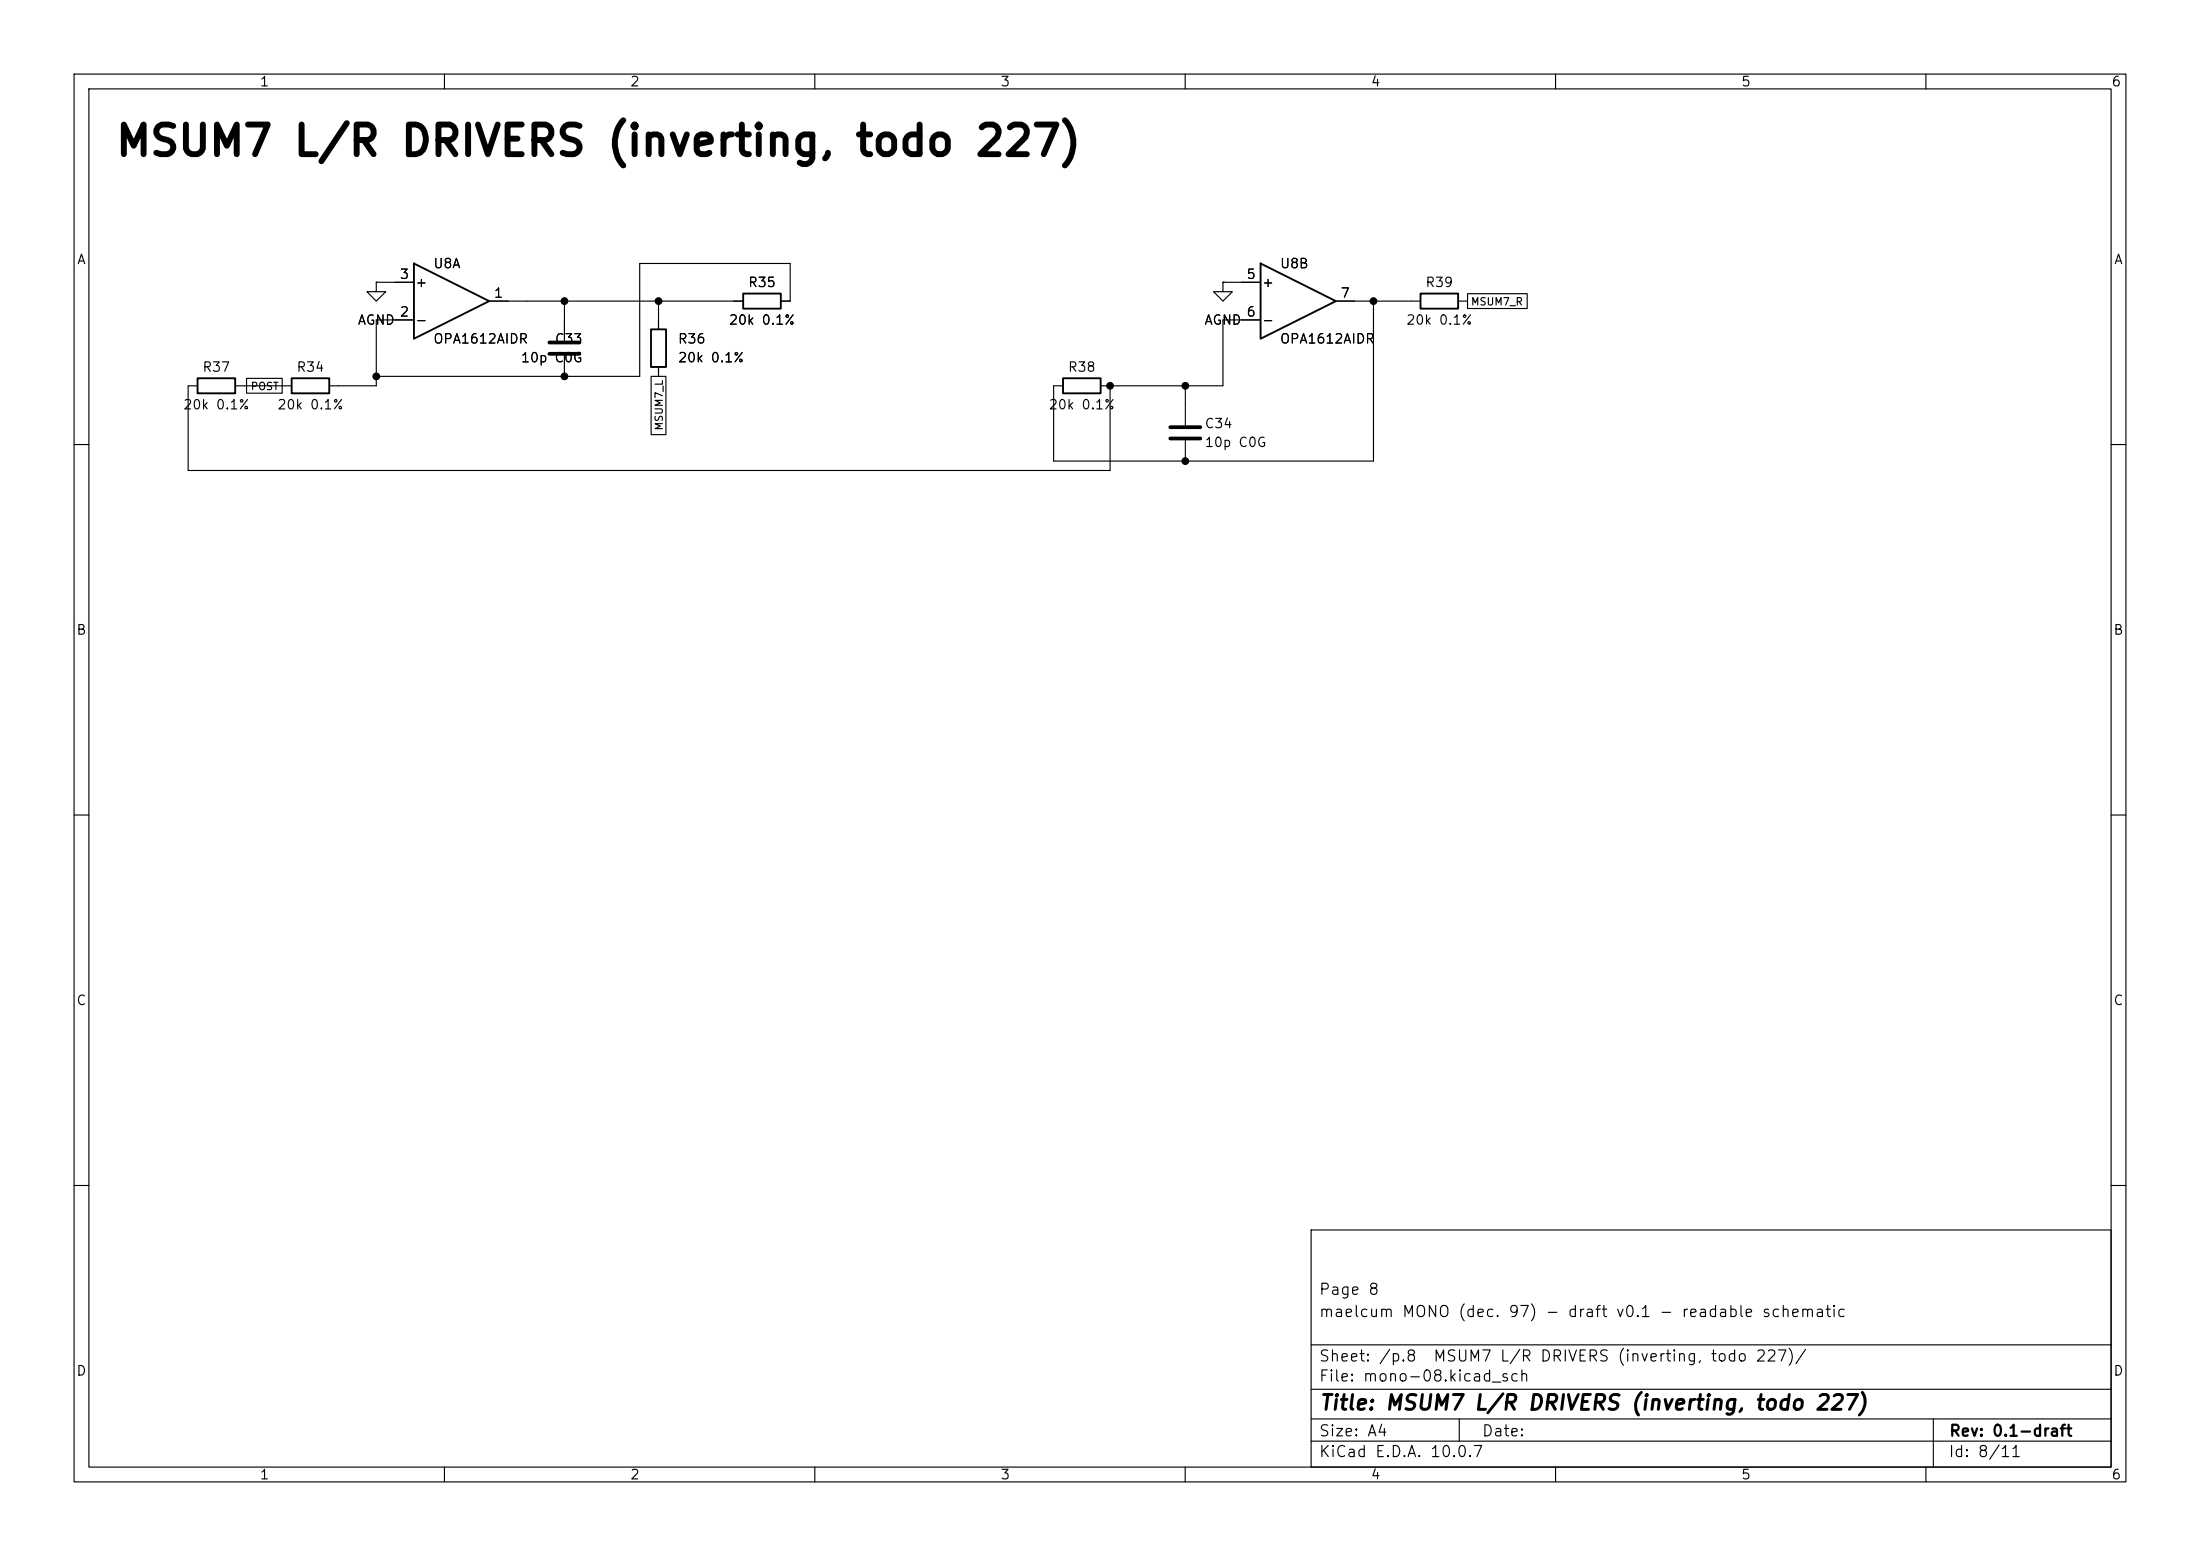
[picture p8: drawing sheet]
(kicad_sch
 (version 20260101)
 (generator "eeschema")
 (generator_version "10.0")
 (paper "A4")
 (title_block
  (title "MSUM7 L/R DRIVERS (inverting, todo 227)")
  (rev "0.1-draft")
  (comment 1 "maelcum MONO (dec. 97) - draft v0.1 - readable schematic")
  (comment 2 "Page 8"))
 (lib_symbols
  (symbol
   "Amplifier_Operational:OPA1612AxD"
   (pin_names
    (offset 0.127)) (exclude_from_sim no) (in_bom yes) (on_board yes)
   (in_pos_files yes)
   (duplicate_pin_numbers_are_jumpers no)
   (property
    "Reference"
    "U" (at 0 5.08 0) (show_name no) (do_not_autoplace no) (effects (font (size 1.27 1.27)) (justify left)))
   (property
    "Value"
    "OPA1612AxD" (at 0 -5.08 0) (show_name no) (do_not_autoplace no) (effects (font (size 1.27 1.27)) (justify left)))
   (property
    "Footprint"
    "" (at 0 0 0) (show_name no) (do_not_autoplace no) (hide yes) (effects (font (size 1.27 1.27))))
   (property
    "Datasheet"
    "http://www.ti.com/lit/ds/symlink/opa1612.pdf" (at 0 0 0) (show_name no) (do_not_autoplace no) (hide yes) (effects (font (size 1.27 1.27))))
   (property
    "Description"
    "Dual SoundPlus High Performance, Bipolar-Input Audio Operational Amplifiers, SOIC-8" (at 0 0 0) (show_name no) (do_not_autoplace no) (hide yes) (effects (font (size 1.27 1.27))))
   (property
    "ki_locked"
    "" (at 0 0 0) (show_name no) (do_not_autoplace no) (effects (font (size 1.27 1.27))))
   (property
    "ki_keywords"
    "dual opamp" (at 0 0 0) (show_name no) (do_not_autoplace no) (hide yes) (effects (font (size 1.27 1.27))))
   (property
    "ki_fp_filters"
    "SOIC*3.9x4.9mm*P1.27mm* DIP*W7.62mm* TO*99* OnSemi*Micro8* TSSOP*3x3mm*P0.65mm* TSSOP*4.4x3mm*P0.65mm* MSOP*3x3mm*P0.65mm* SSOP*3.9x4.9mm*P0.635mm* LFCSP*2x2mm*P0.5mm* *SIP* SOIC*5.3x6.2mm*P1.27mm*" (at 0 0 0) (show_name no) (do_not_autoplace no) (hide yes) (effects (font (size 1.27 1.27))))
   (symbol
    "OPA1612AxD_1_1"
    (polyline (pts (xy -5.08 5.08) (xy 5.08 0) (xy -5.08 -5.08) (xy -5.08 5.08)) (stroke (width 0.254) (type default)) (fill (type background)))
    (pin
    output
    line (at 7.62 0 180) (length 2.54) (name
    "" (effects (font (size 1.27 1.27)))) (number
    "1" (effects (font (size 1.27 1.27)))))
    (pin
    input
    line (at -7.62 -2.54 0) (length 2.54) (name
    "-" (effects (font (size 1.27 1.27)))) (number
    "2" (effects (font (size 1.27 1.27)))))
    (pin
    input
    line (at -7.62 2.54 0) (length 2.54) (name
    "+" (effects (font (size 1.27 1.27)))) (number
    "3" (effects (font (size 1.27 1.27))))))
   (symbol
    "OPA1612AxD_2_1"
    (polyline (pts (xy -5.08 5.08) (xy 5.08 0) (xy -5.08 -5.08) (xy -5.08 5.08)) (stroke (width 0.254) (type default)) (fill (type background)))
    (pin
    input
    line (at -7.62 2.54 0) (length 2.54) (name
    "+" (effects (font (size 1.27 1.27)))) (number
    "5" (effects (font (size 1.27 1.27)))))
    (pin
    input
    line (at -7.62 -2.54 0) (length 2.54) (name
    "-" (effects (font (size 1.27 1.27)))) (number
    "6" (effects (font (size 1.27 1.27)))))
    (pin
    output
    line (at 7.62 0 180) (length 2.54) (name
    "" (effects (font (size 1.27 1.27)))) (number
    "7" (effects (font (size 1.27 1.27))))))
   (symbol
    "OPA1612AxD_3_1"
    (pin
    power_in
    line (at -2.54 -7.62 90) (length 3.81) (name
    "V-" (effects (font (size 1.27 1.27)))) (number
    "4" (effects (font (size 1.27 1.27)))))
    (pin
    power_in
    line (at -2.54 7.62 270) (length 3.81) (name
    "V+" (effects (font (size 1.27 1.27)))) (number
    "8" (effects (font (size 1.27 1.27))))))
   (embedded_fonts no))
  (symbol
   "Device:C"
   (pin_numbers (hide yes))
   (pin_names
    (offset 0.254)) (exclude_from_sim no) (in_bom yes) (on_board yes)
   (in_pos_files yes)
   (duplicate_pin_numbers_are_jumpers no)
   (property
    "Reference"
    "C" (at 0.635 2.54 0) (show_name no) (do_not_autoplace no) (effects (font (size 1.27 1.27)) (justify left)))
   (property
    "Value"
    "C" (at 0.635 -2.54 0) (show_name no) (do_not_autoplace no) (effects (font (size 1.27 1.27)) (justify left)))
   (property
    "Footprint"
    "" (at 0.9652 -3.81 0) (show_name no) (do_not_autoplace no) (hide yes) (effects (font (size 1.27 1.27))))
   (property
    "Datasheet"
    "" (at 0 0 0) (show_name no) (do_not_autoplace no) (hide yes) (effects (font (size 1.27 1.27))))
   (property
    "Description"
    "Unpolarized capacitor" (at 0 0 0) (show_name no) (do_not_autoplace no) (hide yes) (effects (font (size 1.27 1.27))))
   (property
    "ki_keywords"
    "cap capacitor" (at 0 0 0) (show_name no) (do_not_autoplace no) (hide yes) (effects (font (size 1.27 1.27))))
   (property
    "ki_fp_filters"
    "C_*" (at 0 0 0) (show_name no) (do_not_autoplace no) (hide yes) (effects (font (size 1.27 1.27))))
   (symbol
    "C_0_1"
    (polyline (pts (xy -2.032 0.762) (xy 2.032 0.762)) (stroke (width 0.508) (type default)) (fill (type none)))
    (polyline (pts (xy -2.032 -0.762) (xy 2.032 -0.762)) (stroke (width 0.508) (type default)) (fill (type none))))
   (symbol
    "C_1_1"
    (pin
    passive
    line (at 0 3.81 270) (length 2.794) (name
    "" (effects (font (size 1.27 1.27)))) (number
    "1" (effects (font (size 1.27 1.27)))))
    (pin
    passive
    line (at 0 -3.81 90) (length 2.794) (name
    "" (effects (font (size 1.27 1.27)))) (number
    "2" (effects (font (size 1.27 1.27))))))
   (embedded_fonts no))
  (symbol
   "Device:R"
   (pin_numbers (hide yes))
   (pin_names
    (offset 0)) (exclude_from_sim no) (in_bom yes) (on_board yes)
   (in_pos_files yes)
   (duplicate_pin_numbers_are_jumpers no)
   (property
    "Reference"
    "R" (at 2.032 0 90) (show_name no) (do_not_autoplace no) (effects (font (size 1.27 1.27))))
   (property
    "Value"
    "R" (at 0 0 90) (show_name no) (do_not_autoplace no) (effects (font (size 1.27 1.27))))
   (property
    "Footprint"
    "" (at -1.778 0 90) (show_name no) (do_not_autoplace no) (hide yes) (effects (font (size 1.27 1.27))))
   (property
    "Datasheet"
    "" (at 0 0 0) (show_name no) (do_not_autoplace no) (hide yes) (effects (font (size 1.27 1.27))))
   (property
    "Description"
    "Resistor" (at 0 0 0) (show_name no) (do_not_autoplace no) (hide yes) (effects (font (size 1.27 1.27))))
   (property
    "ki_keywords"
    "R res resistor" (at 0 0 0) (show_name no) (do_not_autoplace no) (hide yes) (effects (font (size 1.27 1.27))))
   (property
    "ki_fp_filters"
    "R_*" (at 0 0 0) (show_name no) (do_not_autoplace no) (hide yes) (effects (font (size 1.27 1.27))))
   (symbol
    "R_0_1"
    (rectangle (start -1.016 -2.54) (end 1.016 2.54) (stroke (width 0.254) (type default)) (fill (type none))))
   (symbol
    "R_1_1"
    (pin
    passive
    line (at 0 3.81 270) (length 1.27) (name
    "" (effects (font (size 1.27 1.27)))) (number
    "1" (effects (font (size 1.27 1.27)))))
    (pin
    passive
    line (at 0 -3.81 90) (length 1.27) (name
    "" (effects (font (size 1.27 1.27)))) (number
    "2" (effects (font (size 1.27 1.27))))))
   (embedded_fonts no))
  (symbol
   "power:GND"
   (power global)
   (pin_numbers (hide yes))
   (pin_names
    (offset 0) (hide yes)) (exclude_from_sim no) (in_bom yes) (on_board yes)
   (in_pos_files yes)
   (duplicate_pin_numbers_are_jumpers no)
   (property
    "Reference"
    "#PWR" (at 0 -6.35 0) (show_name no) (do_not_autoplace no) (hide yes) (effects (font (size 1.27 1.27))))
   (property
    "Value"
    "GND" (at 0 -3.81 0) (show_name no) (do_not_autoplace no) (effects (font (size 1.27 1.27))))
   (property
    "Footprint"
    "" (at 0 0 0) (show_name no) (do_not_autoplace no) (hide yes) (effects (font (size 1.27 1.27))))
   (property
    "Datasheet"
    "" (at 0 0 0) (show_name no) (do_not_autoplace no) (hide yes) (effects (font (size 1.27 1.27))))
   (property
    "Description"
    "Power symbol creates a global label with name \"GND\" , ground" (at 0 0 0) (show_name no) (do_not_autoplace no) (hide yes) (effects (font (size 1.27 1.27))))
   (property
    "ki_keywords"
    "global power" (at 0 0 0) (show_name no) (do_not_autoplace no) (hide yes) (effects (font (size 1.27 1.27))))
   (symbol
    "GND_0_1"
    (polyline (pts (xy 0 0) (xy 0 -1.27) (xy 1.27 -1.27) (xy 0 -2.54) (xy -1.27 -1.27) (xy 0 -1.27)) (stroke (width 0) (type default)) (fill (type none))))
   (symbol
    "GND_1_1"
    (pin
    power_in
    line (at 0 0 270) (length 0) (name
    "" (effects (font (size 1.27 1.27)))) (number
    "1" (effects (font (size 1.27 1.27))))))
   (embedded_fonts no)))
 (text
  "MSUM7 L/R DRIVERS (inverting, todo 227)"
  (exclude_from_sim no)
  (at 15.24 21.59 0)
  (effects (font (size 4 4)
    (bold yes)) (justify left bottom)))
 (symbol
  (lib_id "Amplifier_Operational:OPA1612AxD")
  (at 60.96 40.64 0)
  (unit 1)
  (body_style 1)
  (exclude_from_sim no)
  (in_bom yes)
  (on_board yes)
  (dnp no)
  (property
   "Reference"
   "U8" (at 58.42 35.56 0) (effects (font (size 1.27 1.27)) (justify left)))
  (property
   "Value"
   "OPA1612AIDR" (at 58.42 45.72 0) (effects (font (size 1.27 1.27)) (justify left)))
  (property
   "Footprint"
   "Package_SO:SOIC-8_3.9x4.9mm_P1.27mm" (at 60.96 40.64 0) (effects (font (size 1.27 1.27)) (justify left) (hide yes)))
  (property
   "Datasheet"
   "" (at 60.96 40.64 0) (effects (font (size 1.27 1.27)) (justify left) (hide yes)))
  (property
   "Nota"
   "driver MSUM invertenti (F2)" (at 60.96 40.64 0) (effects (font (size 1.27 1.27)) (justify left) (hide yes)))
  (pin
   "1")
  (pin
   "2")
  (pin
   "3")
  (instances (project
    "mono" (path
    "/c7d9435a-3781-507c-b25a-db2d22f75bd0/c9d77b68-ea42-5e02-8d5f-3e7aee62ace7" (reference "U8") (unit 1)))))
 (wire
  (pts (xy 68.58 40.64) (xy 71.12 40.64))
  (stroke (width 0) (type default)))
 (symbol
  (lib_id "Device:C")
  (at 76.2 46.99 180)
  (unit 1)
  (body_style 1)
  (exclude_from_sim no)
  (in_bom yes)
  (on_board yes)
  (dnp no)
  (property
   "Reference"
   "C33" (at 78.74 45.72 0) (effects (font (size 1.27 1.27)) (justify left)))
  (property
   "Value"
   "10p C0G" (at 78.74 48.26 0) (effects (font (size 1.27 1.27)) (justify left)))
  (property
   "Footprint"
   "Capacitor_SMD:C_0805_2012Metric" (at 76.2 46.99 0) (effects (font (size 1.27 1.27)) (justify left) (hide yes)))
  (property
   "Datasheet"
   "" (at 76.2 46.99 0) (effects (font (size 1.27 1.27)) (justify left) (hide yes)))
  (property
   "Nota"
   "NOTA: Cf come i ricevitori a massa virtuale" (at 76.2 46.99 0) (effects (font (size 1.27 1.27)) (justify left) (hide yes)))
  (pin
   "1")
  (pin
   "2")
  (instances (project
    "mono" (path
    "/c7d9435a-3781-507c-b25a-db2d22f75bd0/c9d77b68-ea42-5e02-8d5f-3e7aee62ace7" (reference "C33") (unit 1)))))
 (symbol
  (lib_id "Device:R")
  (at 88.9 46.99 0)
  (unit 1)
  (body_style 1)
  (exclude_from_sim no)
  (in_bom yes)
  (on_board yes)
  (dnp no)
  (property
   "Reference"
   "R36" (at 91.44 45.72 0) (effects (font (size 1.27 1.27)) (justify left)))
  (property
   "Value"
   "20k 0.1%" (at 91.44 48.26 0) (effects (font (size 1.27 1.27)) (justify left)))
  (property
   "Footprint"
   "Resistor_SMD:R_0805_2012Metric" (at 88.9 46.99 0) (effects (font (size 1.27 1.27)) (justify left) (hide yes)))
  (property
   "Datasheet"
   "" (at 88.9 46.99 0) (effects (font (size 1.27 1.27)) (justify left) (hide yes)))
  (property
   "Nota"
   "R di somma lato sorgente (dec. 97)" (at 88.9 46.99 0) (effects (font (size 1.27 1.27)) (justify left) (hide yes)))
  (pin
   "1")
  (pin
   "2")
  (instances (project
    "mono" (path
    "/c7d9435a-3781-507c-b25a-db2d22f75bd0/c9d77b68-ea42-5e02-8d5f-3e7aee62ace7" (reference "R36") (unit 1)))))
 (symbol
  (lib_id "Device:R")
  (at 102.87 40.64 270)
  (unit 1)
  (body_style 1)
  (exclude_from_sim no)
  (in_bom yes)
  (on_board yes)
  (dnp no)
  (property
   "Reference"
   "R35" (at 102.87 38.1 90) (effects (font (size 1.27 1.27))))
  (property
   "Value"
   "20k 0.1%" (at 102.87 43.18 90) (effects (font (size 1.27 1.27))))
  (property
   "Footprint"
   "Resistor_SMD:R_0805_2012Metric" (at 102.87 40.64 0) (effects (font (size 1.27 1.27)) (justify left) (hide yes)))
  (property
   "Datasheet"
   "" (at 102.87 40.64 0) (effects (font (size 1.27 1.27)) (justify left) (hide yes)))
  (pin
   "1")
  (pin
   "2")
  (instances (project
    "mono" (path
    "/c7d9435a-3781-507c-b25a-db2d22f75bd0/c9d77b68-ea42-5e02-8d5f-3e7aee62ace7" (reference "R35") (unit 1)))))
 (wire
  (pts (xy 71.12 40.64) (xy 76.2 40.64))
  (stroke (width 0) (type default)))
 (wire
  (pts (xy 76.2 40.64) (xy 76.2 43.18))
  (stroke (width 0) (type default)))
 (wire
  (pts (xy 76.2 40.64) (xy 88.9 40.64))
  (stroke (width 0) (type default)))
 (wire
  (pts (xy 88.9 40.64) (xy 88.9 43.18))
  (stroke (width 0) (type default)))
 (wire
  (pts (xy 88.9 40.64) (xy 99.06 40.64))
  (stroke (width 0) (type default)))
 (junction
  (at 76.2 40.64)
  (diameter 0)
  (color 0 0 0 0))
 (junction
  (at 88.9 40.64)
  (diameter 0)
  (color 0 0 0 0))
 (wire
  (pts (xy 50.8 38.1) (xy 53.34 38.1))
  (stroke (width 0) (type default)))
 (symbol
  (lib_id "power:GND")
  (at 50.8 38.1 0)
  (unit 1)
  (body_style 1)
  (exclude_from_sim no)
  (in_bom yes)
  (on_board yes)
  (dnp no)
  (property
   "Reference"
   "#PWR001" (at 50.8 38.1 0) (effects (font (size 1.27 1.27)) (justify left) (hide yes)))
  (property
   "Value"
   "AGND" (at 50.8 43.18 0) (effects (font (size 1.27 1.27))))
  (property
   "Footprint"
   "" (at 50.8 38.1 0) (effects (font (size 1.27 1.27)) (justify left) (hide yes)))
  (property
   "Datasheet"
   "" (at 50.8 38.1 0) (effects (font (size 1.27 1.27)) (justify left) (hide yes)))
  (pin
   "1")
  (instances (project
    "mono" (path
    "/c7d9435a-3781-507c-b25a-db2d22f75bd0/c9d77b68-ea42-5e02-8d5f-3e7aee62ace7" (reference "#PWR001") (unit 1)))))
 (wire
  (pts (xy 53.34 43.18) (xy 50.8 43.18))
  (stroke (width 0) (type default)))
 (wire
  (pts (xy 50.8 43.18) (xy 50.8 52.07))
  (stroke (width 0) (type default)))
 (symbol
  (lib_id "Device:R")
  (at 41.91 52.07 90)
  (unit 1)
  (body_style 1)
  (exclude_from_sim no)
  (in_bom yes)
  (on_board yes)
  (dnp no)
  (property
   "Reference"
   "R34" (at 41.91 49.53 90) (effects (font (size 1.27 1.27))))
  (property
   "Value"
   "20k 0.1%" (at 41.91 54.61 90) (effects (font (size 1.27 1.27))))
  (property
   "Footprint"
   "Resistor_SMD:R_0805_2012Metric" (at 41.91 52.07 0) (effects (font (size 1.27 1.27)) (justify left) (hide yes)))
  (property
   "Datasheet"
   "" (at 41.91 52.07 0) (effects (font (size 1.27 1.27)) (justify left) (hide yes)))
  (pin
   "1")
  (pin
   "2")
  (instances (project
    "mono" (path
    "/c7d9435a-3781-507c-b25a-db2d22f75bd0/c9d77b68-ea42-5e02-8d5f-3e7aee62ace7" (reference "R34") (unit 1)))))
 (symbol
  (lib_id "Device:R")
  (at 29.21 52.07 270)
  (unit 1)
  (body_style 1)
  (exclude_from_sim no)
  (in_bom yes)
  (on_board yes)
  (dnp no)
  (property
   "Reference"
   "R37" (at 29.21 49.53 90) (effects (font (size 1.27 1.27))))
  (property
   "Value"
   "20k 0.1%" (at 29.21 54.61 90) (effects (font (size 1.27 1.27))))
  (property
   "Footprint"
   "Resistor_SMD:R_0805_2012Metric" (at 29.21 52.07 0) (effects (font (size 1.27 1.27)) (justify left) (hide yes)))
  (property
   "Datasheet"
   "" (at 29.21 52.07 0) (effects (font (size 1.27 1.27)) (justify left) (hide yes)))
  (pin
   "1")
  (pin
   "2")
  (instances (project
    "mono" (path
    "/c7d9435a-3781-507c-b25a-db2d22f75bd0/c9d77b68-ea42-5e02-8d5f-3e7aee62ace7" (reference "R37") (unit 1)))))
 (wire
  (pts (xy 50.8 52.07) (xy 45.72 52.07))
  (stroke (width 0) (type default)))
 (wire
  (pts (xy 38.1 52.07) (xy 33.02 52.07))
  (stroke (width 0) (type default)))
 (symbol
  (lib_id "Amplifier_Operational:OPA1612AxD")
  (at 175.26 40.64 0)
  (unit 2)
  (body_style 1)
  (exclude_from_sim no)
  (in_bom yes)
  (on_board yes)
  (dnp no)
  (property
   "Reference"
   "U8" (at 172.72 35.56 0) (effects (font (size 1.27 1.27)) (justify left)))
  (property
   "Value"
   "OPA1612AIDR" (at 172.72 45.72 0) (effects (font (size 1.27 1.27)) (justify left)))
  (property
   "Footprint"
   "Package_SO:SOIC-8_3.9x4.9mm_P1.27mm" (at 175.26 40.64 0) (effects (font (size 1.27 1.27)) (justify left) (hide yes)))
  (property
   "Datasheet"
   "" (at 175.26 40.64 0) (effects (font (size 1.27 1.27)) (justify left) (hide yes)))
  (property
   "Nota"
   "driver MSUM invertenti (F2)" (at 175.26 40.64 0) (effects (font (size 1.27 1.27)) (justify left) (hide yes)))
  (pin
   "5")
  (pin
   "6")
  (pin
   "7")
  (instances (project
    "mono" (path
    "/c7d9435a-3781-507c-b25a-db2d22f75bd0/c9d77b68-ea42-5e02-8d5f-3e7aee62ace7" (reference "U8") (unit 2)))))
 (wire
  (pts (xy 167.64 38.1) (xy 165.1 38.1))
  (stroke (width 0) (type default)))
 (symbol
  (lib_id "power:GND")
  (at 165.1 38.1 0)
  (unit 1)
  (body_style 1)
  (exclude_from_sim no)
  (in_bom yes)
  (on_board yes)
  (dnp no)
  (property
   "Reference"
   "#PWR002" (at 165.1 38.1 0) (effects (font (size 1.27 1.27)) (justify left) (hide yes)))
  (property
   "Value"
   "AGND" (at 165.1 43.18 0) (effects (font (size 1.27 1.27))))
  (property
   "Footprint"
   "" (at 165.1 38.1 0) (effects (font (size 1.27 1.27)) (justify left) (hide yes)))
  (property
   "Datasheet"
   "" (at 165.1 38.1 0) (effects (font (size 1.27 1.27)) (justify left) (hide yes)))
  (pin
   "1")
  (instances (project
    "mono" (path
    "/c7d9435a-3781-507c-b25a-db2d22f75bd0/c9d77b68-ea42-5e02-8d5f-3e7aee62ace7" (reference "#PWR002") (unit 1)))))
 (wire
  (pts (xy 167.64 43.18) (xy 165.1 43.18))
  (stroke (width 0) (type default)))
 (wire
  (pts (xy 165.1 43.18) (xy 165.1 52.07))
  (stroke (width 0) (type default)))
 (symbol
  (lib_id "Device:C")
  (at 160.02 58.42 0)
  (unit 1)
  (body_style 1)
  (exclude_from_sim no)
  (in_bom yes)
  (on_board yes)
  (dnp no)
  (property
   "Reference"
   "C34" (at 162.56 57.15 0) (effects (font (size 1.27 1.27)) (justify left)))
  (property
   "Value"
   "10p C0G" (at 162.56 59.69 0) (effects (font (size 1.27 1.27)) (justify left)))
  (property
   "Footprint"
   "Capacitor_SMD:C_0805_2012Metric" (at 160.02 58.42 0) (effects (font (size 1.27 1.27)) (justify left) (hide yes)))
  (property
   "Datasheet"
   "" (at 160.02 58.42 0) (effects (font (size 1.27 1.27)) (justify left) (hide yes)))
  (property
   "Nota"
   "NOTA: Cf come i ricevitori a massa virtuale" (at 160.02 58.42 0) (effects (font (size 1.27 1.27)) (justify left) (hide yes)))
  (pin
   "1")
  (pin
   "2")
  (instances (project
    "mono" (path
    "/c7d9435a-3781-507c-b25a-db2d22f75bd0/c9d77b68-ea42-5e02-8d5f-3e7aee62ace7" (reference "C34") (unit 1)))))
 (symbol
  (lib_id "Device:R")
  (at 146.05 52.07 270)
  (unit 1)
  (body_style 1)
  (exclude_from_sim no)
  (in_bom yes)
  (on_board yes)
  (dnp no)
  (property
   "Reference"
   "R38" (at 146.05 49.53 90) (effects (font (size 1.27 1.27))))
  (property
   "Value"
   "20k 0.1%" (at 146.05 54.61 90) (effects (font (size 1.27 1.27))))
  (property
   "Footprint"
   "Resistor_SMD:R_0805_2012Metric" (at 146.05 52.07 0) (effects (font (size 1.27 1.27)) (justify left) (hide yes)))
  (property
   "Datasheet"
   "" (at 146.05 52.07 0) (effects (font (size 1.27 1.27)) (justify left) (hide yes)))
  (pin
   "1")
  (pin
   "2")
  (instances (project
    "mono" (path
    "/c7d9435a-3781-507c-b25a-db2d22f75bd0/c9d77b68-ea42-5e02-8d5f-3e7aee62ace7" (reference "R38") (unit 1)))))
 (wire
  (pts (xy 165.1 52.07) (xy 160.02 52.07))
  (stroke (width 0) (type default)))
 (wire
  (pts (xy 160.02 52.07) (xy 160.02 54.61))
  (stroke (width 0) (type default)))
 (wire
  (pts (xy 160.02 52.07) (xy 149.86 52.07))
  (stroke (width 0) (type default)))
 (junction
  (at 160.02 52.07)
  (diameter 0)
  (color 0 0 0 0))
 (wire
  (pts (xy 182.88 40.64) (xy 185.42 40.64))
  (stroke (width 0) (type default)))
 (symbol
  (lib_id "Device:R")
  (at 194.31 40.64 90)
  (unit 1)
  (body_style 1)
  (exclude_from_sim no)
  (in_bom yes)
  (on_board yes)
  (dnp no)
  (property
   "Reference"
   "R39" (at 194.31 38.1 90) (effects (font (size 1.27 1.27))))
  (property
   "Value"
   "20k 0.1%" (at 194.31 43.18 90) (effects (font (size 1.27 1.27))))
  (property
   "Footprint"
   "Resistor_SMD:R_0805_2012Metric" (at 194.31 40.64 0) (effects (font (size 1.27 1.27)) (justify left) (hide yes)))
  (property
   "Datasheet"
   "" (at 194.31 40.64 0) (effects (font (size 1.27 1.27)) (justify left) (hide yes)))
  (property
   "Nota"
   "R di somma lato sorgente (dec. 97)" (at 194.31 40.64 0) (effects (font (size 1.27 1.27)) (justify left) (hide yes)))
  (pin
   "1")
  (pin
   "2")
  (instances (project
    "mono" (path
    "/c7d9435a-3781-507c-b25a-db2d22f75bd0/c9d77b68-ea42-5e02-8d5f-3e7aee62ace7" (reference "R39") (unit 1)))))
 (wire
  (pts (xy 185.42 40.64) (xy 190.5 40.64))
  (stroke (width 0) (type default)))
 (wire
  (pts (xy 185.42 40.64) (xy 185.42 62.23))
  (stroke (width 0) (type default)))
 (wire
  (pts (xy 185.42 62.23) (xy 160.02 62.23))
  (stroke (width 0) (type default)))
 (wire
  (pts (xy 160.02 62.23) (xy 142.24 62.23))
  (stroke (width 0) (type default)))
 (wire
  (pts (xy 142.24 62.23) (xy 142.24 52.07))
  (stroke (width 0) (type default)))
 (wire
  (pts (xy 50.8 50.8) (xy 76.2 50.8))
  (stroke (width 0) (type default)))
 (wire
  (pts (xy 76.2 50.8) (xy 86.36 50.8))
  (stroke (width 0) (type default)))
 (wire
  (pts (xy 86.36 50.8) (xy 86.36 35.56))
  (stroke (width 0) (type default)))
 (wire
  (pts (xy 86.36 35.56) (xy 106.68 35.56))
  (stroke (width 0) (type default)))
 (wire
  (pts (xy 106.68 35.56) (xy 106.68 40.64))
  (stroke (width 0) (type default)))
 (wire
  (pts (xy 149.86 52.07) (xy 149.86 63.5))
  (stroke (width 0) (type default)))
 (wire
  (pts (xy 149.86 63.5) (xy 25.4 63.5))
  (stroke (width 0) (type default)))
 (wire
  (pts (xy 25.4 63.5) (xy 25.4 52.07))
  (stroke (width 0) (type default)))
 (junction
  (at 185.42 40.64)
  (diameter 0)
  (color 0 0 0 0))
 (junction
  (at 160.02 62.23)
  (diameter 0)
  (color 0 0 0 0))
 (junction
  (at 149.86 52.07)
  (diameter 0)
  (color 0 0 0 0))
 (junction
  (at 76.2 50.8)
  (diameter 0)
  (color 0 0 0 0))
 (junction
  (at 50.8 50.8)
  (diameter 0)
  (color 0 0 0 0))
 (global_label
  "MSUM7_L"
  (shape passive)
  (at 88.9 50.8 270)
  (fields_autoplaced yes)
  (effects (font (size 1 1)) (justify right)))
 (global_label
  "POST"
  (shape passive)
  (at 38.1 52.07 180)
  (fields_autoplaced yes)
  (effects (font (size 1 1)) (justify right)))
 (global_label
  "MSUM7_R"
  (shape passive)
  (at 198.12 40.64 0)
  (fields_autoplaced yes)
  (effects (font (size 1 1)) (justify left))))
